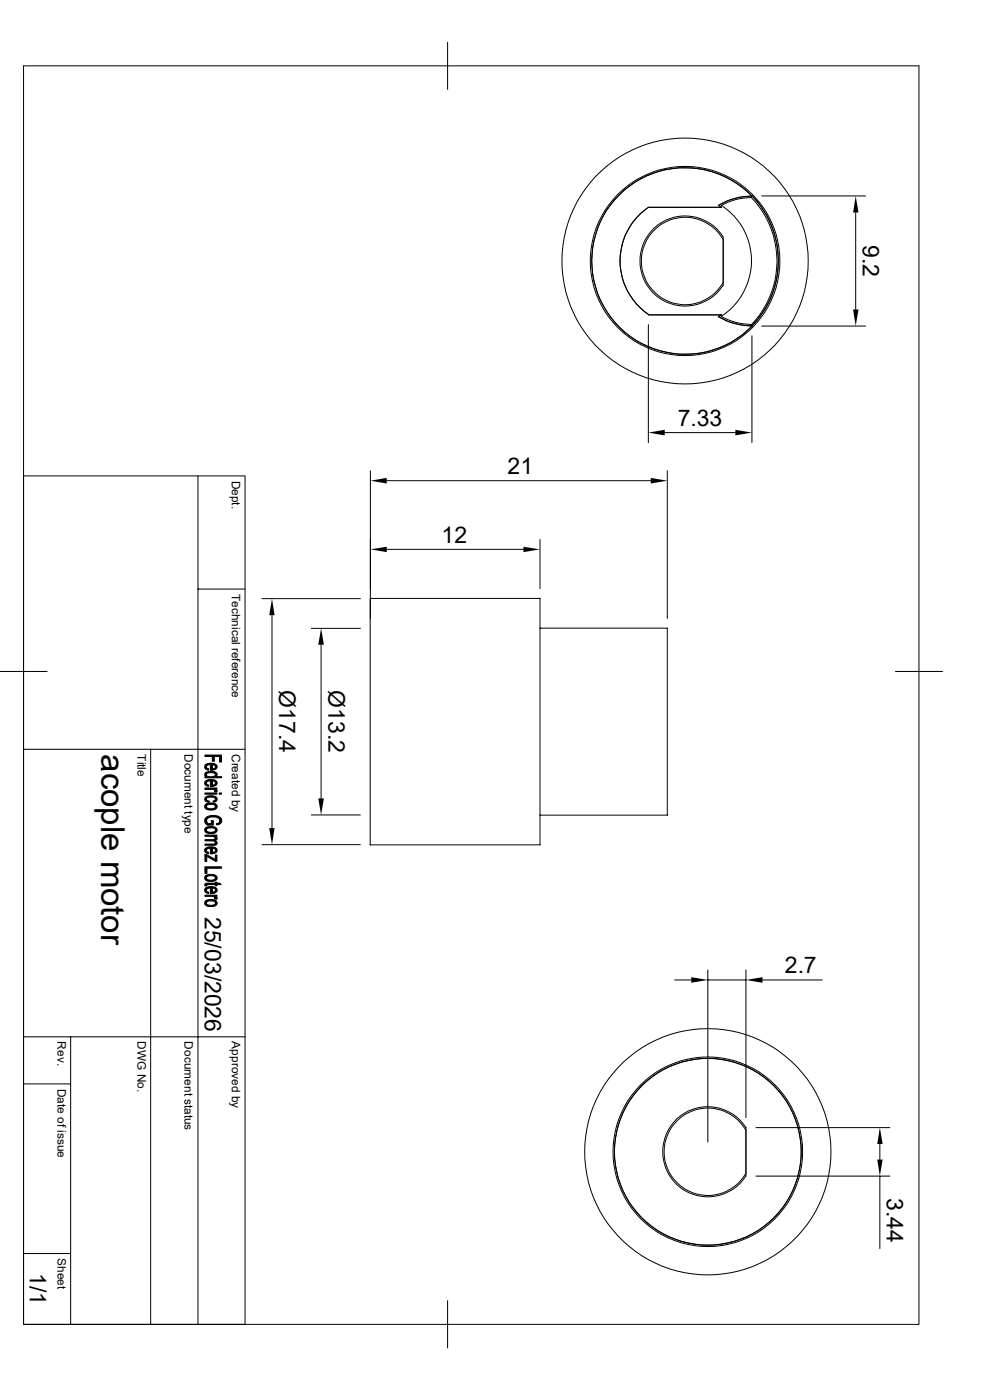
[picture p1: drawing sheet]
<svg xmlns="http://www.w3.org/2000/svg" width="210mm" height="297mm" viewBox="0 0 210 297" stroke-linecap="round" stroke-linejoin="round" font-family="sans-serif">
<g fill="none" stroke="#000" stroke-width=".21">
<path d="M5 14h189.9v267h-189.9zM95 9v10M138.8 48.3a9.6 9.6 0 0 1 14.6 1.9v10.3a9.6 9.6 0 0 1-14.2 2.2 9.6 9.6 0 0 1-.4-14.4zM153 43.6a12.7 12.7 0 0 1 6.4-1.7 19.4 19.4 0 0 1 0 27M153 43.6a14 14 0 0 1 0 23.5M153.1 44l-.7-.4a14.3 14.3 0 0 1 7.1-2 19.8 19.8 0 0 0-28.1-.2 19.8 19.8 0 0 0 0 28.1 19.8 19.8 0 0 0 28.2-.3M153.1 44h-15.6a13.7 13.7 0 0 0 .1 22.7M153.4 50.8a9.3 9.3 0 0 0-14-2.6 9.3 9.3 0 0 0 0 14.3 9.3 9.3 0 0 0 14-2.6M159.6 41.6a19.7 19.7 0 0 1-.1 27.5M161.6 41.6h22M181.5 45.1v20.6M137.5 66.8h15.6"/>
<path d="M137.5 68.9v25M153 67.2a13.3 13.3 0 0 0 6.4 1.6M153.1 66.7l-.7 .5a14.3 14.3 0 0 0 7.1 1.9M159.3 69.2h.2M159.5 71.2v22.7M159.6 69.2h.1M161.6 69.2h22M78.6 99.9v31.3M141 91.8h15M141.6 99.9v31.3M5 101h47v180h-47M42 101v180"/>
<path d="M82 102h56M82 116.5h29M114.6 114.5v10.4M42 125h10M55.6 127h20.9M57.7 130.5v45.2M66 133.3h10.5M68.1 136.8v32.6M78.5 127h36.1v52.2h-36.1zM114.6 133.3h27v39.6h-27M0 142.5h10M5 159h47"/>
<path d="M32 159v122M189.9 142.5h10M55.6 179.2h20.9M66 172.9h10.5M5 220h47M15 220v61M143.1 207.9h3.5M150.2 205.8v36.5M150.2 207.9h8M158.2 205.8v31.3M161.8 207.9h12.7M5 230h10"/>
<path d="M158.2 239.8a9.3 9.3 0 0 0-14-2.6 9.3 9.3 0 0 0 0 14.3 9.3 9.3 0 0 0 14-2.6M160.4 239.2h28.4M158.2 249.5a9.6 9.6 0 0 1-14.3 2.1 9.6 9.6 0 0 1 0-14.5 9.6 9.6 0 0 1 14.3 2.1v10.3M160.4 249.5h28.4M186.6 242.7v3.3M186.6 249.5v15.4M5 265.9h10M95 275.9v10.1"/>
<circle cx="145.3" cy="55.4" r="26.1"/>
<circle cx="145.3" cy="55.4" r="20.1"/>
<circle cx="150.1" cy="244.4" r="20.1"/>
<circle cx="150.2" cy="244.3" r="19.8"/>
<circle cx="150.2" cy="244.3" r="26.1"/>
</g>
<g fill="#000" stroke="#000" stroke-width=".21">
<path d="M43.5 164.1l.3-.3v1l-.4-.3z" fill-rule="evenodd"/>
<path d="M43.6 162.3l.2-.2v.7l.5 .3-.1 .3a.75 .75 0 0 1-.6-1.1z" fill-rule="evenodd"/>
<path d="M43.5 165.8l.3-.2v.7l.5 .2-.1 .3a.72 .72 0 0 1-.7-1z" fill-rule="evenodd"/>
<path d="M43.6 169.1l.2-.1v.7l.6 .3v.2a.7 .7 0 0 1-.8-.2 .7 .7 0 0 1 0-.8z" fill-rule="evenodd"/>
<path d="M43.7 173.4l.2 1 .3 .4h.6v-.7h.5v.9h-1.4l-.2-.2-.3-.4v-.5z" fill-rule="evenodd"/>
<path d="M45.6 177.4l.1 .4z" fill-rule="evenodd"/>
<path d="M43.8 162.1l.6-.2 .9 .1 .4 .1v.6l-.2-.4-.5-.1v1.2h-.4v-1.2l-.6 .1-.2 .4z" fill-rule="evenodd"/>
<path d="M43.8 165.6l.8-.2h.8l.3 .2v.5l-.2-.3-.5-.1v1.1h-.4v-1.1l-.6 .1-.2 .3z" fill-rule="evenodd"/>
<path d="M45.2 169.9l.4-.1 .1-.3v.6l-.4 .1z" fill-rule="evenodd"/>
<path d="M43.8 170.6l.6-.3 .9 .1 .4 .2v.5a1.27 1.27 0 0 0-1.8-.2l-.1 .2z" fill-rule="evenodd"/>
<path d="M43.8 175.6l.6-.3 1.1 .1 .2 .2v.5a1.27 1.27 0 0 0-1.8-.2l-.1 .2z" fill-rule="evenodd"/>
<path d="M43.5 178.1l2.1-.1 .1 .8-.1-.2-.4-.2h-1.7z" fill-rule="evenodd"/>
<path d="M43.8 179.9l.5-.2h1l.4 .2v.5l-.2-.4h-.5v1.1h-.4v-1.2l-.6 .2-.2 .3z" fill-rule="evenodd"/>
<path d="M43.5 168.2h2.5v.3h-2.5z" fill-rule="evenodd"/>
<path d="M43.5 167.2h2.5v.2h-.4v.4l-.4-.3h-1.7z" fill-rule="evenodd"/>
<path d="M43.5 177.2h2.5v.2h-.4v.3l-.3-.2-1.8-.1z" fill-rule="evenodd"/>
<path d="M45 162.2v.9h.2l.5-.3v-.7a.68 .68 0 0 1 .3 .9 .68 .68 0 0 1-.8 .4h-.2z" fill-rule="evenodd"/>
<path d="M43.8 163.8l.9-.1a1.04 1.04 0 0 1 1.4 .8l-.4 .3v-.5a1.33 1.33 0 0 0-1.9 0z" fill-rule="evenodd"/>
<path d="M45 165.7v.9l.7-.3v-.7a.7 .7 0 0 1 .3 .8 .7 .7 0 0 1-.8 .4h-.2z" fill-rule="evenodd"/>
<path d="M45.6 167.4l.5 .3-.2 .4-.4-.1z" fill-rule="evenodd"/>
<path d="M43.8 169l.5-.2h.7a.85 .85 0 0 1 1.1 .9l-.4 .4v-.6a1.41 1.41 0 0 0-1.9 0z" fill-rule="evenodd"/>
<path d="M43.5 170.7l.3-.1v.5a1.25 1.25 0 0 0 1.9 0v-.5a.72 .72 0 0 1 .3 .9 .72 .72 0 0 1-.9 .3l-.4 .1a.94 .94 0 0 1-1.3-1z" fill-rule="evenodd"/>
<path d="M43.5 175.7l.3-.1v.5a1.25 1.25 0 0 0 1.9 0v-.5a.72 .72 0 0 1 .3 .9 .72 .72 0 0 1-.9 .3h-.4a.87 .87 0 0 1-1-.2 .87 .87 0 0 1-.2-.9z" fill-rule="evenodd"/>
<path d="M45.7 177.5a.45 .45 0 0 1 .4 .4 .45 .45 0 0 1-.5 .5z" fill-rule="evenodd"/>
<path d="M43.5 179.1h1.9l.3-.2v-.5a.5 .5 0 0 1 .3 .7 .5 .5 0 0 1-.7 .2h-1.8z" fill-rule="evenodd"/>
<path d="M45.9 174.8l.5-.3 .3-.4v.7l-.7 .2z" fill-rule="evenodd"/>
<path d="M46.5 168.2h.5v.3h-.5z" fill-rule="evenodd"/>
<path d="M43.5 160.2h3.5v1.5h-.4v-1.2h-1.1v1h-.5v-1h-1.5z" fill-rule="evenodd"/>
<path d="M43.5 164.8h.3v-.3a1.33 1.33 0 0 0 1.9-.2v.5h1.3v.2h-3.5z" fill-rule="evenodd"/>
<path d="M43.9 173.3l1.3-.3 .9 .1a.92 .92 0 0 1 .9 .7 .92 .92 0 0 1-.3 1v-.7a1.65 1.65 0 0 0-2.4-.6l-.4 .2-.1 .4v-.7z" fill-rule="evenodd"/>
<path d="M43.5 181.3l.3 .4 .1 1.1h-.4z" fill-rule="evenodd"/>
<path d="M43.6 187.5l.3-.1v.5l-.4 .1z" fill-rule="evenodd"/>
<path d="M43.5 180l.3-.1v.7l.5 .2-.1 .3a.76 .76 0 0 1-.7-1.1z" fill-rule="evenodd"/>
<path d="M43.6 188.4l.2-.1v.8l.5 .2-.1 .3a.73 .73 0 0 1-.7-.4 .73 .73 0 0 1 .1-.8z" fill-rule="evenodd"/>
<path d="M43.5 181.3h.3l1.9 1v.4l-1.9-1z" fill-rule="evenodd"/>
<path d="M43.8 185.7l.6-.2 1.1 .1 .2 .1v.6a1.27 1.27 0 0 0-1.8-.3l-.1 .3z" fill-rule="evenodd"/>
<path d="M43.8 188.3l.6-.2 1 .1 .3 .1v.5l-.2-.3-.5-.1v1.2h-.4v-1.2l-.6 .1-.2 .3z" fill-rule="evenodd"/>
<path d="M43.8 191.1l.6-.3 1.1 .1 .2 .2v.5a1.27 1.27 0 0 0-1.8-.3l-.1 .3z" fill-rule="evenodd"/>
<path d="M45.7 181.4h.3v1.3h-.3z" fill-rule="evenodd"/>
<path d="M43.5 189.9h2.5v.3h-.4v.3l-.3-.3h-1.8z" fill-rule="evenodd"/>
<path d="M45 180l.1 .8 .5-.1 .1-.2v-.6a.7 .7 0 0 1 .3 .9 .7 .7 0 0 1-.9 .3h-.1z" fill-rule="evenodd"/>
<path d="M43.5 185.9l.3-.2v.6a1.25 1.25 0 0 0 1.9 0v-.6a.7 .7 0 0 1 .3 .9 .7 .7 0 0 1-.8 .4h-.5a.87 .87 0 0 1-1-.2 .87 .87 0 0 1-.2-.9z" fill-rule="evenodd"/>
<path d="M45 188.4v.9h.2l.5-.4v-.6a.68 .68 0 0 1 .3 .8 .68 .68 0 0 1-.8 .4l-.2 .1z" fill-rule="evenodd"/>
<path d="M45.6 190.2l.5 .2-.2 .4-.4-.1z" fill-rule="evenodd"/>
<path d="M43.5 191.2l.3-.1v.5a1.25 1.25 0 0 0 1.9 0v-.5a.72 .72 0 0 1 .3 .9 .72 .72 0 0 1-.9 .3h-.4a.87 .87 0 0 1-1-.2 .87 .87 0 0 1-.2-.9z" fill-rule="evenodd"/>
<path d="M43.9 187.4h1.8v-.2h.3v.2h.7l.2 .3h-.9v.2h-.3v-.2h-1.8v.1z" fill-rule="evenodd"/>
<path d="M43.5 183.9h3.5v.3h-3.1v1.1h-.4z" fill-rule="evenodd"/>
</g>
<g fill="#000">
<path d="M181.5 41.6l.6 3.5h-1.1zM181 65.7h1.1l-.6 3.5zM137.5 91.8l3.5-.6v1.2zM156 91.2l3.5 .6-3.5 .6zM78.6 102l3.4-.6v1.2zM78.6 116.5l3.4-.5v1.1zM111 116l3.6 .5-3.6 .6zM138 101.4l3.6 .6-3.6 .6zM57.7 127l.6 3.5h-1.2zM68.1 133.3l.6 3.5h-1.2zM57.1 175.7h1.2l-.6 3.5zM67.5 169.4h1.2l-.6 3.5z"/>
<path d="M146.6 207.3l3.6 .6-3.6 .6zM158.2 207.9l3.6-.6v1.2zM186.6 239.2l.6 3.5h-1.1zM186.1 246h1.1l-.6 3.5z"/>
</g>
<text font-size="7" x="21.5" y="160" transform="rotate(90 21.5 160)">acople motor</text>
<g font-size="4.9">
<text x="183" y="52" transform="rotate(90 183 52)">9.2</text>
<text x="143.8" y="90.3">7.33</text>
<text x="107.7" y="100.6">21</text>
<text x="93.7" y="115.1">12</text>
<text x="59.2" y="146.5" transform="rotate(90 59.2 146.5)">Ø17.4</text>
<text x="69.7" y="146.5" transform="rotate(90 69.7 146.5)">Ø13.2</text>
<text x="43.5" y="194.5" transform="rotate(90 43.5 194.5)">25/03/2026</text>
<text x="166.5" y="206.5">2.7</text>
<text x="188.1" y="254.2" transform="rotate(90 188.1 254.2)">3.44</text>
<text x="6.3" y="270" transform="rotate(90 6.3 270)">1/1</text>
</g>
<g font-size="2.5">
<text x="49.2" y="102" transform="rotate(90 49.2 102)">Dept.</text>
<text x="49.2" y="126" transform="rotate(90 49.2 126)">Technical reference</text>
<text x="29.2" y="160" transform="rotate(90 29.2 160)">Title</text>
<text x="39.2" y="160" transform="rotate(90 39.2 160)">Document type</text>
<text x="49.2" y="160" transform="rotate(90 49.2 160)">Created by</text>
<text x="12.2" y="220.9" transform="rotate(90 12.2 220.9)">Rev.</text>
<text x="29.2" y="220.9" transform="rotate(90 29.2 220.9)">DWG No.</text>
<text x="39.2" y="220.9" transform="rotate(90 39.2 220.9)">Document status</text>
<text x="49.2" y="220.9" transform="rotate(90 49.2 220.9)">Approved by</text>
<text x="12.2" y="231" transform="rotate(90 12.2 231)">Date of issue</text>
<text x="12.2" y="266.9" transform="rotate(90 12.2 266.9)">Sheet</text>
</g>
</svg>
